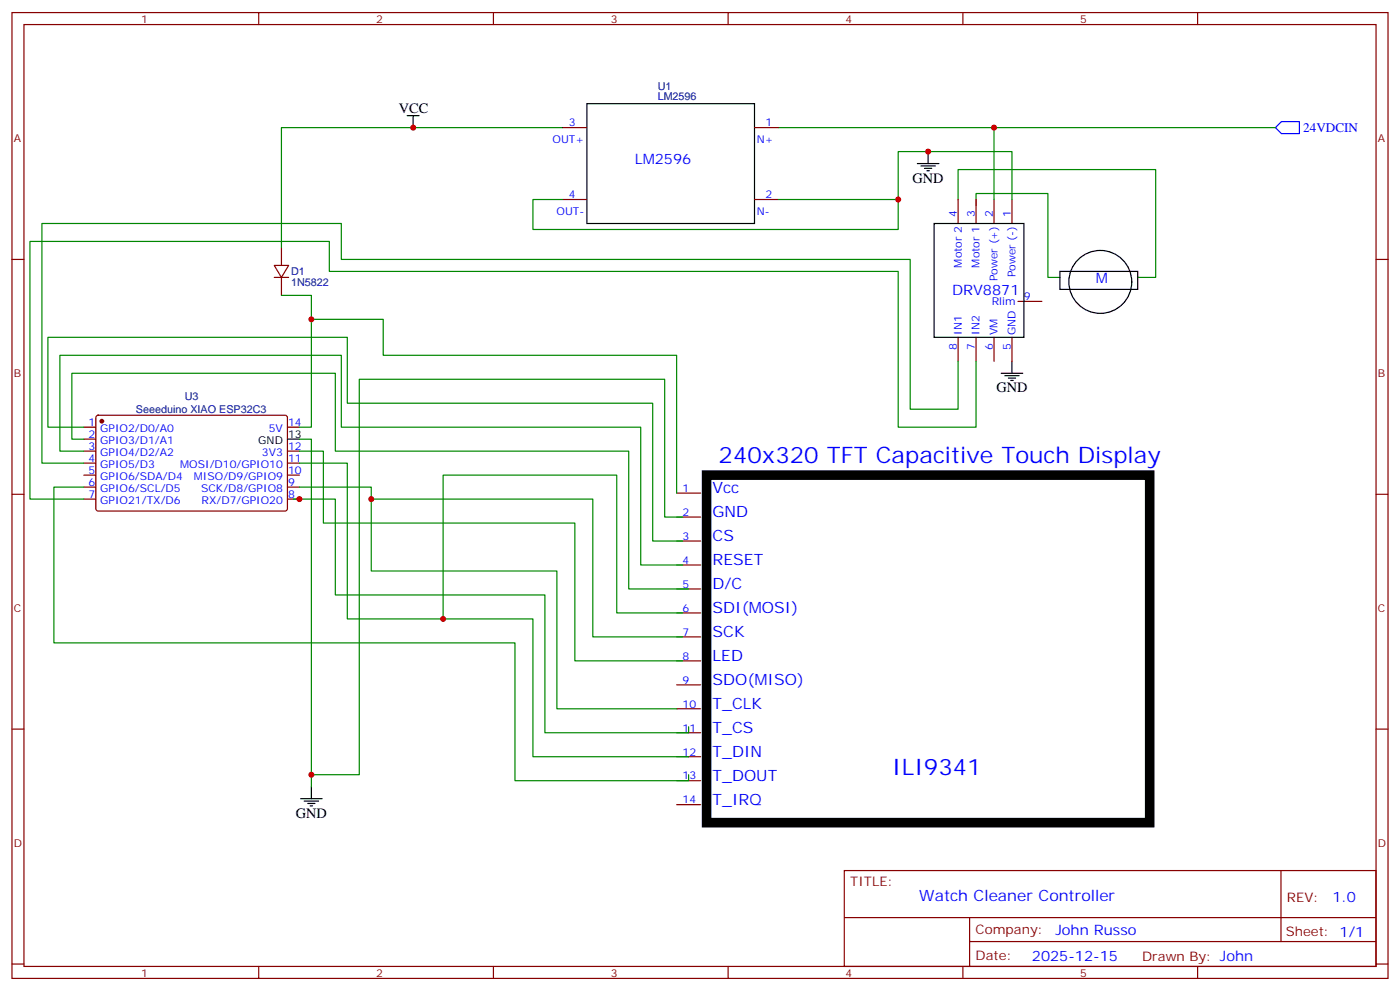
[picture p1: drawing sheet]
<svg xmlns="http://www.w3.org/2000/svg" width="412mm" height="292mm" viewBox="0 0 412 292" stroke-linecap="round" stroke-linejoin="round" font-family="sans-serif">
<g fill="none" stroke="#870000" stroke-width=".35">
<path d="M3.5 3.7h405.4v284.3h-405.4zM7.1 7.2h398.2v277.3h-398.2zM76.2 3.7v3.5M145.3 3.7v3.5M214.5 3.7v3.5M283.6 3.7v3.5M352.8 3.7v3.5M165.8 37.6h7.1M222.2 37.6h7.1M165.8 58.7h7.1M222.2 58.7h7.1M282.2 58.7v7.1"/>
<path d="M287.5 58.7v7.1M292.8 58.7v7.1M298.1 58.7v7.1M3.5 76.4h3.6M80.8 78.1h4.2l-2.1 3.6zM82.9 72.8v5.3M405.3 76.4h3.6M80.8 81.7h4.2M82.9 81.7v5.3M282.2 99.3v7.1M287.5 99.3v7.1M292.8 99.3v7.1"/>
<path d="M298.1 99.3v7.1M299.9 88.7h7M24.7 125.8h3.5M24.7 129.3h3.5M24.7 132.8h3.5M24.7 136.3h3.5M24.7 139.9h3.5M28.5 122.4l.4-.2 55.3 .1 .5 .6-.1 27.1-.6 .5-55.3-.1-.5-.6v-26.9zM84.7 125.8h3.5M84.7 132.8h3.5M84.7 136.3h3.5M84.7 139.9h3.5"/>
<path d="M3.5 145.5h3.6M24.7 143.4h3.5M24.7 146.9h3.5M84.7 143.4h3.5M84.7 146.9h3.5M199.3 159.3h7.1M199.3 152.2h7.1M199.3 145.2h7.1M405.3 145.5h3.6M199.3 173.4h7.1M199.3 166.3h7.1M199.3 194.6h7.1"/>
<path d="M199.3 187.5h7.1M199.3 180.4h7.1M3.5 214.7h3.6M199.3 215.7h7.1M199.3 208.7h7.1M199.3 201.6h7.1M405.3 214.7h3.6M199.3 236.9h7.1M199.3 229.8h7.1M199.3 222.8h7.1M248.7 256.3h156.6v28.2h-156.6zM377.3 256.3v20.9"/>
<path d="M248.7 270.1h156.5M285.6 277.2h119.6M285.6 270.1v14.2M3.5 283.8h3.6M76.2 284.5v3.5M145.3 284.5v3.5M214.5 284.5v3.5M283.6 284.5v3.5M352.8 284.5v3.5M405.3 283.8h3.6"/>
</g>
<circle cx="30" cy="124" r=".53" fill="#870000" stroke="#870000" stroke-width=".35"/>
<g fill="none" stroke="#000" stroke-width=".35">
<path d="M119.9 34h3.6M121.7 34v3.6M172.9 30.5h49.3v35.3h-49.3zM270.2 48.2h6.4M271.3 48.9h4.2M272.3 49.6h2.2M273 50.3h.8M273.4 44.6v3.6M275.2 65.8h26.4v33.5h-26.4zM312.2 79.9h22.9v5.3h-22.9zM294.9 109.9h6.4M296 110.6h4.2"/>
<path d="M297 111.3h2.2M297.7 112h.7M298.1 106.4v3.5M84.7 129.3h3.5M88.5 235.1h6.4M89.6 235.8h4.2M90.7 236.5h2.1M91.4 237.2h.7M91.7 231.6v3.5"/>
<circle cx="324.1" cy="83" r="9.3"/>
</g>
<path d="M377.5 35.8h5.3v3.5h-5.3l-1.8-1.7z" fill="none" stroke="#00f" stroke-width=".35"/>
<g fill="none" stroke="#008700" stroke-width=".35">
<path d="M165.8 37.6h-82.9v35.2M229.3 37.6h146.4M292.8 37.6v21.1M165.8 58.7h-8.8v8.9h107.6v-8.9h-35.3M264.6 58.7v-14.1h33.5v14.1M282.2 58.7v-8.8h58.2v31.8h-5.3M287.5 60.5v-3.5h21.2v24.7h3.5M82.9 87h8.8v38.8h-3.5M91.7 94h21.2v10.6h86.4v40.6M282.2 106.4v14.1h-14.1v-44.1h-167.6v-10.6h-88.2v70.5h12.4M287.5 106.4v19.4h-22.9v-45.9h-167.6v-8.8h-88.2v75.8h15.9M24.7 125.8h-10.6v-26.5h88.2v19.4h90v40.6h8.8"/>
<path d="M24.7 132.8h-7.1v-28.2h82.9v21.2h88.2v40.5h12.4M24.7 129.3h-3.5v-19.4h77.6v22.9h86.4v40.6h17.6M88.2 129.3h3.5v102.3M88.2 132.8h7v21.2h74.1v40.6h31.8M88.2 136.3h14.1v45.9h54.7v40.6h45.8M24.7 143.4h-8.8v45.9h135.8v40.5h51.1v-1.7M86.4 146.9h12.4v28.3h61.7v40.5h42.3v-1.7M88.2 143.4h21.2v3.5M201.1 152.2h-5.3v-40.5h-90v116.4h-14.1M201.1 187.5h-26.5v-40.6h-65.2v21.2h54.6v40.6h35.3M201.1 180.4h-19.4v-40.5h-51.2v42.3"/>
</g>
<path d="M208.1 139.9h130.6v102.3h-130.6z" fill="none" stroke="#000" stroke-width="2.8"/>
<g fill="#c00">
<circle cx="91.7" cy="228.1" r=".88"/>
<circle cx="109.4" cy="146.9" r=".88"/>
<circle cx="88.2" cy="146.9" r=".88"/>
<circle cx="130.5" cy="182.2" r=".88"/>
<circle cx="91.7" cy="94" r=".88"/>
<circle cx="121.7" cy="37.6" r=".88"/>
<circle cx="292.8" cy="37.6" r=".88"/>
<circle cx="264.6" cy="58.7" r=".88"/>
<circle cx="273.4" cy="44.6" r=".88"/>
</g>
<g font-size="6.7" fill="#00f">
<text x="211.7" y="136.3">240x320 TFT Capacitive Touch Display</text>
<text x="262.8" y="228.1">ILI9341</text>
</g>
<g font-size="4.6" fill="#00f">
<text x="209.9" y="145.2">Vcc</text>
<text x="209.9" y="152.2">GND</text>
<text x="209.9" y="159.3">CS</text>
<text x="209.9" y="166.3">RESET</text>
<text x="209.9" y="173.4">D/C</text>
<text x="209.9" y="180.4">SDI(MOSI)</text>
<text x="209.9" y="187.5">SCK</text>
<text x="209.9" y="194.6">LED</text>
<text x="209.9" y="201.6">SDO(MISO)</text>
<text x="209.9" y="208.7">T_CLK</text>
<text x="209.9" y="215.7">T_CS</text>
<text x="209.9" y="222.8">T_DIN</text>
<text x="209.9" y="229.8">T_DOUT</text>
<text x="209.9" y="236.9">T_IRQ</text>
<text x="270.8" y="265.3">Watch Cleaner Controller</text>
</g>
<g font-size="4.2">
<text x="117.5" y="33.3">VCC</text>
<text x="268.8" y="53.8">GND</text>
<text x="293.5" y="115.5">GND</text>
<text x="87.1" y="240.8">GND</text>
</g>
<g font-size="4.2" fill="#00f">
<text x="187" y="48.2">LM2596</text>
<text x="322.8" y="83.4">M</text>
<text x="280.5" y="87">DRV8871</text>
<text x="392.5" y="265.6">1.0</text>
<text x="310.9" y="275.1">John Russo</text>
<text x="304" y="282.9">2025-12-15</text>
</g>
<text font-size="3.9" fill="#00f" x="383.9" y="38.9">24VDCIN</text>
<g font-size="3.9" fill="#800">
<text x="250.5" y="260.9">TITLE:</text>
<text x="379.1" y="265.6">REV:</text>
<text x="287.4" y="275.1">Company:</text>
<text x="378.7" y="275.7">Sheet: 1/1</text>
<text x="287.4" y="282.8">Date:</text>
<text x="336.4" y="282.8">Drawn By: John</text>
</g>
<g font-size="3.2" fill="#800">
<text x="41.6" y="6.7">1</text>
<text x="110.8" y="6.7">2</text>
<text x="179.9" y="6.7">3</text>
<text x="249.1" y="6.7">4</text>
<text x="318.2" y="6.7">5</text>
<text x="4.1" y="41.8">A</text>
<text x="405.9" y="41.8">A</text>
<text x="4.1" y="110.9">B</text>
<text x="405.9" y="110.9">B</text>
<text x="4.1" y="180.1">C</text>
<text x="405.9" y="180.1">C</text>
<text x="4.1" y="249.2">D</text>
<text x="405.9" y="249.2">D</text>
<text x="41.6" y="287.5">1</text>
<text x="110.8" y="287.5">2</text>
<text x="179.9" y="287.5">3</text>
<text x="249.1" y="287.5">4</text>
<text x="318.2" y="287.5">5</text>
</g>
<g font-size="3.2" fill="#000080">
<text x="193.7" y="29.5">LM2596</text>
<text x="193.7" y="26.5">U1</text>
<text x="85.7" y="81">D1</text>
<text x="85.7" y="84.1">1N5822</text>
<text x="54.4" y="117.9">U3</text>
<text x="40" y="121.6">Seeeduino XIAO ESP32C3</text>
</g>
<g font-size="3.2" fill="#00f">
<text x="167.6" y="37.2">3</text>
<text x="225.5" y="37.2">1</text>
<text x="162.8" y="42.2">OUT+</text>
<text x="223" y="42.2">N+</text>
<text x="167.6" y="58.4">4</text>
<text x="225.5" y="58.4">2</text>
<text x="163.9" y="63.3">OUT-</text>
<text x="223" y="63.3">N-</text>
<text x="281.9" y="64" transform="rotate(-90 281.9 64)">4</text>
<text x="287.2" y="64" transform="rotate(-90 287.2 64)">3</text>
<text x="292.5" y="64" transform="rotate(-90 292.5 64)">2</text>
<text x="297.7" y="64" transform="rotate(-90 297.7 64)">1</text>
<text x="283.3" y="78.8" transform="rotate(-90 283.3 78.8)">Motor 2</text>
<text x="288.6" y="78.8" transform="rotate(-90 288.6 78.8)">Motor 1</text>
<text x="293.9" y="82.8" transform="rotate(-90 293.9 82.8)">Power (+)</text>
<text x="299.2" y="81.6" transform="rotate(-90 299.2 81.6)">Power (-)</text>
<text x="292.1" y="89.8">Rlim</text>
<text x="301.6" y="88.4">9</text>
<text x="283.3" y="98.6" transform="rotate(-90 283.3 98.6)">IN1</text>
<text x="288.6" y="98.6" transform="rotate(-90 288.6 98.6)">IN2</text>
<text x="293.9" y="98.6" transform="rotate(-90 293.9 98.6)">VM</text>
<text x="299.2" y="98.6" transform="rotate(-90 299.2 98.6)">GND</text>
<text x="281.9" y="103.1" transform="rotate(-90 281.9 103.1)">8</text>
<text x="287.2" y="103.1" transform="rotate(-90 287.2 103.1)">7</text>
<text x="292.5" y="103.1" transform="rotate(-90 292.5 103.1)">6</text>
<text x="297.7" y="103.1" transform="rotate(-90 297.7 103.1)">5</text>
<text x="26" y="125.4">1</text>
<text x="84.8" y="125.4">14</text>
<text x="26" y="128.9">2</text>
<text x="29.5" y="127.2">GPIO2/D0/A0</text>
<text x="29.5" y="130.7">GPIO3/D1/A1</text>
<text x="79.2" y="127.2">5V</text>
<text x="26" y="132.5">3</text>
<text x="26" y="136">4</text>
<text x="29.5" y="134.2">GPIO4/D2/A2</text>
<text x="29.5" y="137.8">GPIO5/D3</text>
<text x="53.1" y="137.8">MOSI/D10/GPIO10</text>
<text x="77.2" y="134.2">3V3</text>
<text x="84.8" y="136">11</text>
<text x="84.8" y="132.5">12</text>
<text x="26" y="139.5">5</text>
<text x="26" y="143.1">6</text>
<text x="29.5" y="141.3">GPIO6/SDA/D4</text>
<text x="57.1" y="141.3">MISO/D9/GPIO9</text>
<text x="84.8" y="143.1">9</text>
<text x="84.8" y="139.5">10</text>
<text x="26" y="146.6">7</text>
<text x="29.5" y="144.8">GPIO6/SCL/D5</text>
<text x="29.5" y="148.3">GPIO21/TX/D6</text>
<text x="59.2" y="144.8">SCK/D8/GPIO8</text>
<text x="59.4" y="148.3">RX/D7/GPIO20</text>
<text x="84.8" y="146.6">8</text>
<text x="201.1" y="144.8">1</text>
<text x="201.1" y="151.9">2</text>
<text x="201.1" y="158.9">3</text>
<text x="201.1" y="166">4</text>
<text x="201.1" y="173">5</text>
<text x="201.1" y="180.1">6</text>
<text x="201.1" y="187.1">7</text>
<text x="201.1" y="194.2">8</text>
<text x="201.1" y="201.3">9</text>
<text x="201.1" y="208.3">10</text>
<text x="201.1" y="215.4">11</text>
<text x="201.1" y="222.4">12</text>
<text x="201.1" y="229.5">13</text>
<text x="201.1" y="236.5">14</text>
</g>
<g font-size="3.2">
<text x="76.1" y="130.7">GND</text>
<text x="84.8" y="128.9">13</text>
</g>
</svg>
